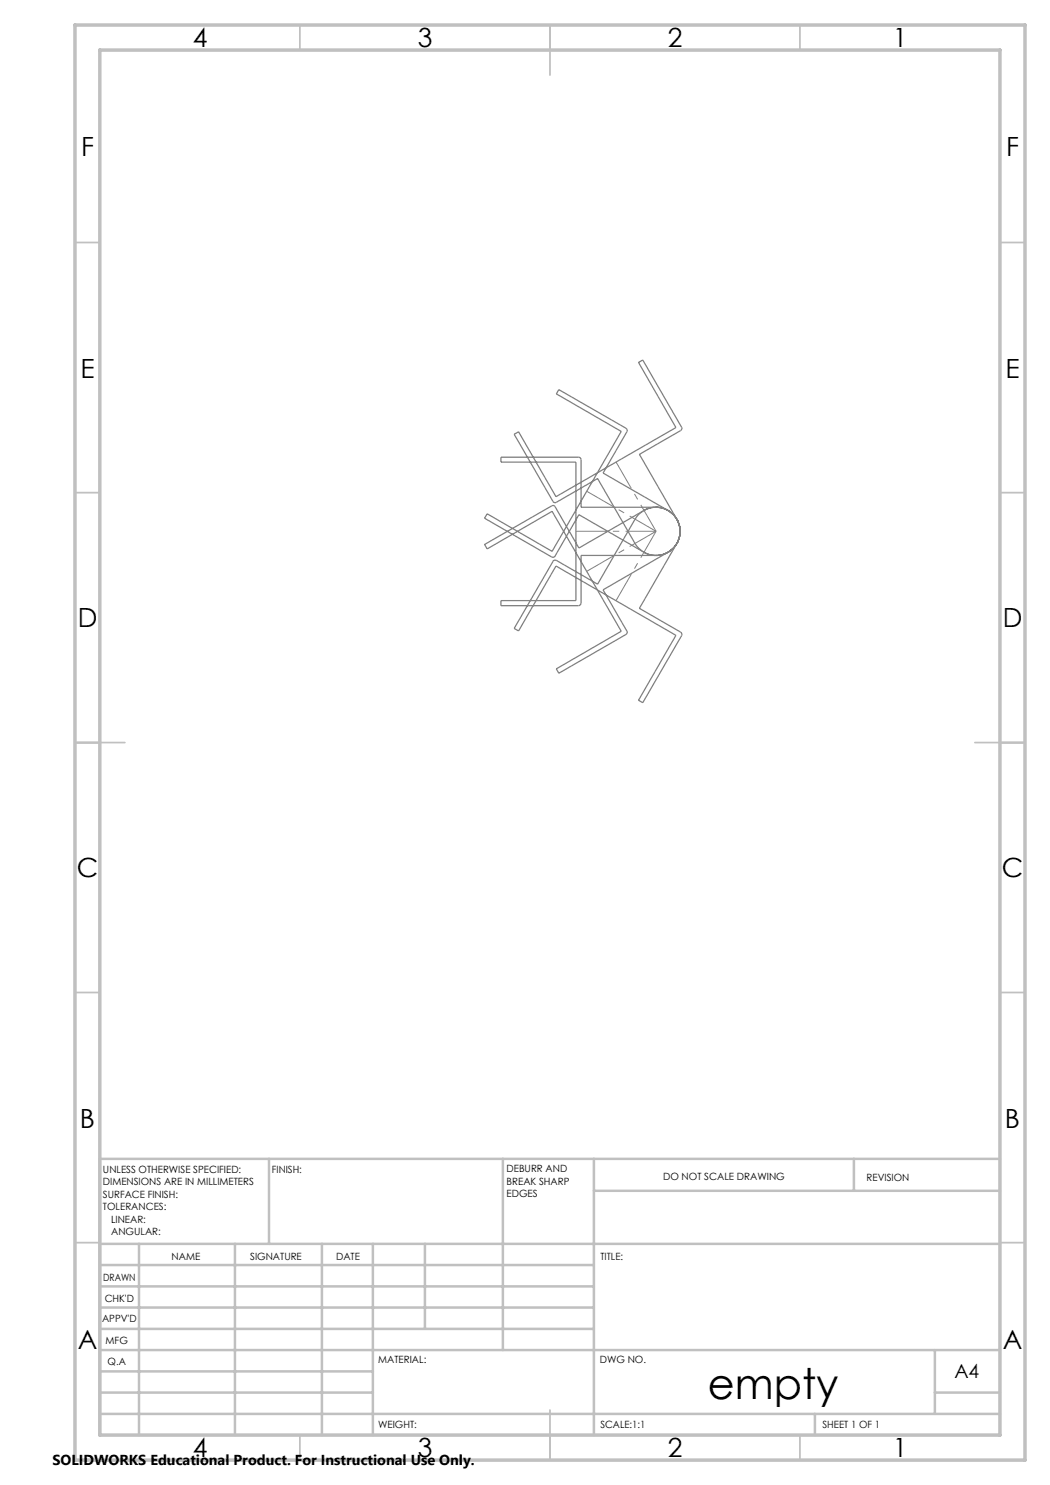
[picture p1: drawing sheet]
<svg xmlns="http://www.w3.org/2000/svg" width="210mm" height="297mm" viewBox="0 0 210 297" stroke-linecap="round" stroke-linejoin="round" font-family="sans-serif">
<path d="M111.8 77.9l13.5 7.9 .1 .6-4.8 8.2 13 7.5a4.8 4.8 0 0 1 1.8 6.6 4.8 4.8 0 0 1-6.6 1.8l-13-7.6-4.8 8.3a.49 .49 0 0 1-.7 .2l-13.4-7.8 .5-.8 13 7.5 13.8-24-12.9-7.5zM100.2 91.4h15.6l.3 .2 .1 .3v9.6h15a4.8 4.8 0 0 1 4.8 4.8 4.8 4.8 0 0 1-4.8 4.8h-15v9.5l-.3 .5h-15.7v-1h15v-27.7h-15zM102.8 86.9l.9-.5 7.5 12.9 24-13.8-7.5-13 .9-.5 7.8 13.6-.3 .5-8.2 4.8 7.5 13a4.8 4.8 0 0 1-1.8 6.6 4.8 4.8 0 0 1-6.6-1.8l-7.5-13-8.2 4.8-.6-.1zM96.9 108.9l13.4-7.7a.44 .44 0 0 1 .7 .1l4.8 8.3 13-7.5a4.8 4.8 0 0 1 6.6 1.8 4.8 4.8 0 0 1-1.8 6.6l-13 7.5 4.8 8.2-.1 .5-13.5 8-.5-.9 12.9-7.5-13.8-24-13 7.5zM110.6 112.2l.7-.1 8.2 4.7 7.5-12.9a4.8 4.8 0 0 1 6.6-1.8 4.8 4.8 0 0 1 1.8 6.6l-7.5 13 8.2 4.7 .3 .5-7.8 13.6-.9-.5 7.5-12.9-24-13.9-7.5 13-.9-.5z" fill="none" stroke="#808080" stroke-width=".25"/>
<path d="M131.2 106.3h-16M131.2 106.3l-13.8-8M131.2 106.3l-8-13.9M131.2 106.3l-13.8 8M131.2 106.3l-8 13.8" fill="none" stroke="#808080" stroke-width=".2" stroke-dasharray="15.2 1.3 1.3 1.3" stroke-dashoffset="9.1" stroke-linecap="butt"/>
<g fill="none" stroke="#c0c0c0" stroke-width=".35">
<path d="M60 5v5M110 5v10M160 5v5M15 48.5h5M200 48.5h5M15 98.5h5M200 98.5h5M15 148.5h10M195 148.5h10M15 198.5h5M200 198.5h5M15 248.5h5"/>
<path d="M200 248.5h5M60 287v5M110 282v10M160 287v5"/>
</g>
<g fill="none" stroke="#c0c0c0" stroke-width=".5">
<path d="M53.8 231.8v17M100.6 231.8v38.2M118.8 231.8v55.2M118.8 238.2h81.2M170.8 231.8v6.4M200 231.8h-180v55.2M20 248.8h180M20 257.3h98.8M20 253h98.8M27.8 248.8v38.2M47 248.8v38.2M64.4 248.8v38.2"/>
<path d="M74.6 248.8v38.2M85 248.8v17M20 265.8h98.8M20 261.5h98.8M20 278.5h54.6M20 274.3h54.6M20 270h180M187 278.5h13M187 270v12.8M20 282.8h180M163 282.8v4.2"/>
</g>
<path d="M15 5h190v287h-190zM20 10h180v277h-180z" fill="none" stroke="#c0c0c0" stroke-width=".7"/>
<text font-size="8.5" x="141.6" y="279.7">empty</text>
<g font-size="5.3">
<text x="38.5" y="9.5">4</text>
<text x="83.5" y="9.5">3</text>
<text x="133.6" y="9.5">2</text>
<text x="178.6" y="9.5">1</text>
<text x="16.2" y="31.2">F</text>
<text x="201.2" y="31.2">F</text>
<text x="16.1" y="75.5">E</text>
<text x="201.1" y="75.5">E</text>
<text x="15.5" y="125.5">D</text>
<text x="200.5" y="125.5">D</text>
<text x="15.4" y="175.5">C</text>
<text x="200.4" y="175.5">C</text>
<text x="16" y="225.5">B</text>
<text x="201" y="225.5">B</text>
<text x="15.5" y="269.7">A</text>
<text x="200.5" y="269.7">A</text>
<text x="38.5" y="291.5">4</text>
<text x="83.5" y="291.5">3</text>
<text x="133.6" y="291.5">2</text>
<text x="178.6" y="291.5">1</text>
</g>
<text font-size="3.9" x="190.9" y="275.5">A4</text>
<text font-size="2.9" x="10.5" y="292.9">SOLIDWORKS Educational Product. For Instructional Use Only.</text>
<g font-size="2">
<text x="20.6" y="234.6">UNLESS OTHERWISE SPECIFIED:</text>
<text x="20.6" y="237.1">DIMENSIONS ARE IN MILLIMETERS</text>
<text x="20.6" y="239.6">SURFACE FINISH:</text>
<text x="54.4" y="234.6">FINISH:</text>
<text x="101.3" y="234.5">DEBURR AND</text>
<text x="101.3" y="237">BREAK SHARP</text>
<text x="101.3" y="239.5">EDGES</text>
<text x="132.6" y="236">DO NOT SCALE DRAWING</text>
<text x="173.3" y="236.2">REVISION</text>
<text x="20.6" y="242.1">TOLERANCES:</text>
<text x="22.2" y="244.6">LINEAR:</text>
<text x="22.2" y="247.1">ANGULAR:</text>
<text x="34.3" y="252">NAME</text>
<text x="50" y="251.9">SIGNATURE</text>
<text x="67.2" y="251.9">DATE</text>
<text x="120.1" y="251.9">TITLE:</text>
<text x="20.6" y="256.1">DRAWN</text>
<text x="20.9" y="260.3">CHK'D</text>
<text x="20.4" y="264.4">APPV'D</text>
<text x="21.1" y="268.8">MFG</text>
<text x="21.5" y="273">Q.A</text>
<text x="75.6" y="272.5">MATERIAL:</text>
<text x="120" y="272.5">DWG NO.</text>
<text x="75.6" y="285.5">WEIGHT:</text>
<text x="120.1" y="285.6">SCALE:1:1</text>
<text x="164.5" y="285.6">SHEET 1 OF 1</text>
</g>
</svg>
